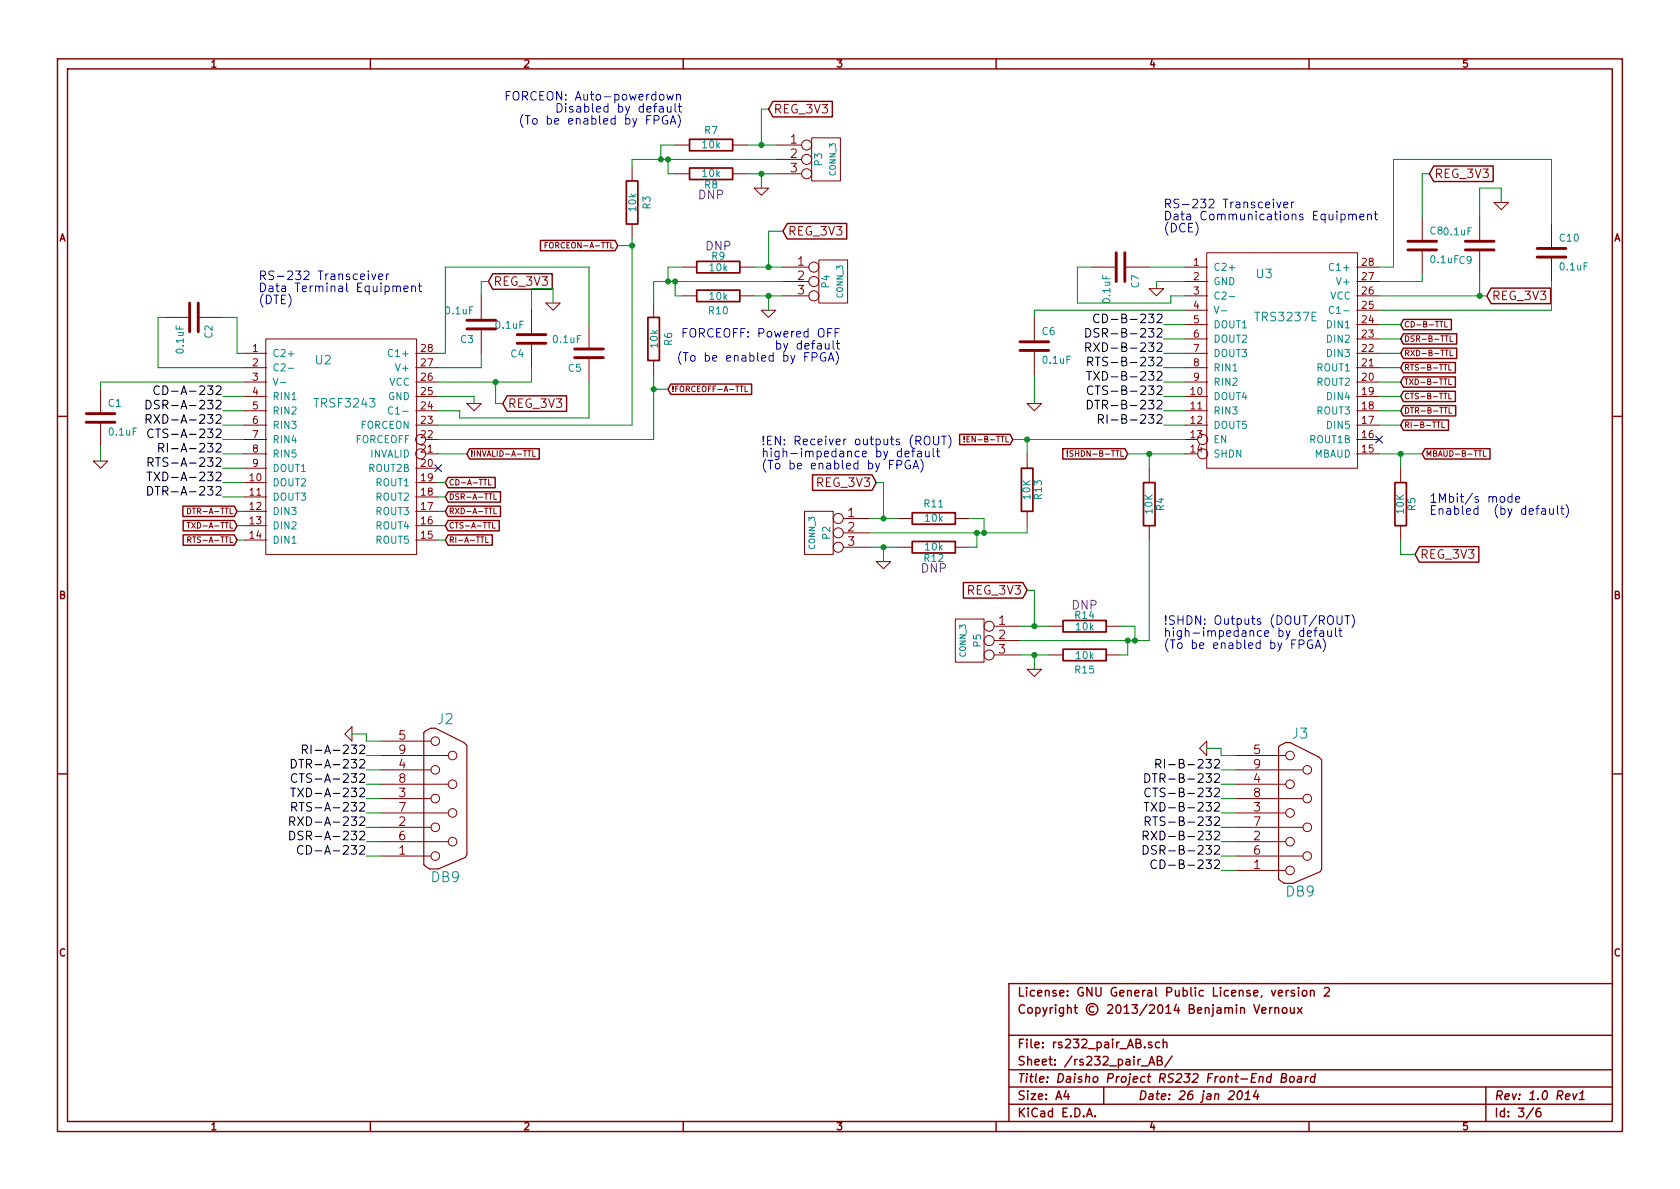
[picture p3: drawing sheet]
EESchema Schematic File Version 2  date 26/01/2014 16:37:13
LIBS:power
LIBS:device
LIBS:transistors
LIBS:conn
LIBS:linear
LIBS:regul
LIBS:74xx
LIBS:cmos4000
LIBS:adc-dac
LIBS:memory
LIBS:xilinx
LIBS:special
LIBS:microcontrollers
LIBS:dsp
LIBS:microchip
LIBS:analog_switches
LIBS:motorola
LIBS:texas
LIBS:intel
LIBS:audio
LIBS:interface
LIBS:digital-audio
LIBS:philips
LIBS:display
LIBS:cypress
LIBS:siliconi
LIBS:opto
LIBS:atmel
LIBS:contrib
LIBS:valves
LIBS:samtec_qsh_090-d
LIBS:hole
LIBS:TRS3237E
LIBS:TRSF3243
LIBS:MUN5212DW1
LIBS:MIC5318
LIBS:rs232_fe-cache
EELAYER 24 0
EELAYER END
$Descr A4 11693 8268
encoding utf-8
Sheet 3 6
Title "Daisho Project RS232 Front-End Board"
Date "26 jan 2014"
Rev "1.0 Rev1"
Comp ""
Comment1 "Copyright © 2013/2014 Benjamin Vernoux"
Comment2 "License: GNU General Public License, version 2"
Comment3 ""
Comment4 ""
$EndDescr
$Comp
L DB9 J2
U 1 1
P 3100 5550
F 0 "J2" H 3100 6100 70  0000 C CNN
F 1 "DB9" H 3100 5000 70  0000 C CNN
F 2 "" H 3100 5550 60  0001 C CNN
F 3 "" H 3100 5550 60  0001 C CNN
F 4 "Sullins" H 3100 5550 60  0001 C CNN "Manufacturer"
F 5 "SDS107-PRW1-M09-SN63-11" H 3100 5550 60  0001 C CNN "Part#"
F 6 "CONN D-SUB PLUG 9POS RA GOLD" H 3100 5550 60  0001 C CNN "Description"
F 7 "http://www.digikey.com/product-detail/en/SDS107-PRW1-M09-SN63-11/S9575-ND/3593571" H 3100 5550 60  0001 C CNN "Field7"
	1    3100 5550
	1    0    0    -1  
$EndComp
Text Label 2550 5950 2    60   ~ 0
CD-A-232
Text Label 2550 5850 2    60   ~ 0
DSR-A-232
Text Label 2550 5750 2    60   ~ 0
RXD-A-232
Text Label 2550 5650 2    60   ~ 0
RTS-A-232
Text Label 2550 5550 2    60   ~ 0
TXD-A-232
Text Label 2550 5450 2    60   ~ 0
CTS-A-232
Text Label 2550 5350 2    60   ~ 0
DTR-A-232
Text Label 2550 5250 2    60   ~ 0
RI-A-232
$Comp
L DB9 J3
U 1 1
P 9050 5650
F 0 "J3" H 9050 6200 70  0000 C CNN
F 1 "DB9" H 9050 5100 70  0000 C CNN
F 2 "" H 9050 5650 60  0001 C CNN
F 3 "" H 9050 5650 60  0001 C CNN
F 4 "Sullins" H 9050 5650 60  0001 C CNN "Manufacturer"
F 5 "SDS107-PRP2-F09-SN13-11" H 9050 5650 60  0001 C CNN "Part#"
F 6 "CONN D-SUB RCPT 9POS RA GOLD" H 9050 5650 60  0001 C CNN "Description"
F 7 "http://www.digikey.com/product-detail/en/SDS107-PRP2-F09-SN13-11/S9620-ND" H 9050 5650 60  0001 C CNN "Field7"
	1    9050 5650
	1    0    0    -1  
$EndComp
Text Label 8500 6050 2    60   ~ 0
CD-B-232
Text Label 8500 5950 2    60   ~ 0
DSR-B-232
Text Label 8500 5850 2    60   ~ 0
RXD-B-232
Text Label 8500 5750 2    60   ~ 0
RTS-B-232
Text Label 8500 5650 2    60   ~ 0
TXD-B-232
Text Label 8500 5550 2    60   ~ 0
CTS-B-232
Text Label 8500 5450 2    60   ~ 0
DTR-B-232
Text Label 8500 5350 2    60   ~ 0
RI-B-232
$Comp
L GND #PWR018
U 1 1
P 2450 5100
F 0 "#PWR018" H 2450 5100 30  0001 C CNN
F 1 "GND" H 2450 5030 30  0001 C CNN
F 2 "" H 2450 5100 60  0001 C CNN
F 3 "" H 2450 5100 60  0001 C CNN
	1    2450 5100
	0    1    1    0   
$EndComp
$Comp
L GND #PWR019
U 1 1
P 8400 5200
F 0 "#PWR019" H 8400 5200 30  0001 C CNN
F 1 "GND" H 8400 5130 30  0001 C CNN
F 2 "" H 8400 5200 60  0001 C CNN
F 3 "" H 8400 5200 60  0001 C CNN
	1    8400 5200
	0    1    1    0   
$EndComp
$Comp
L TRSF3243 U2
U 1 1
P 2350 3150
F 0 "U2" H 2250 3800 60  0000 C CNN
F 1 "TRSF3243" H 2400 3500 60  0000 C CNN
F 2 "" H 2350 3150 60  0000 C CNN
F 3 "http://www.ti.com/lit/ds/symlink/trsf3243.pdf" H 2350 3150 60  0001 C CNN
F 4 "http://www.digikey.com/product-detail/en/TRSF3243CPWR/296-25102-1-ND/2136639" H 2350 3150 60  0001 C CNN "Field7"
	1    2350 3150
	1    0    0    -1  
$EndComp
Text Label 1550 2750 2    60   ~ 0
CD-A-232
Text Label 1550 2850 2    60   ~ 0
DSR-A-232
Text Label 1550 2950 2    60   ~ 0
RXD-A-232
Text Label 1550 3050 2    60   ~ 0
CTS-A-232
Text Label 1550 3150 2    60   ~ 0
RI-A-232
Text Label 8100 2950 2    60   ~ 0
RI-B-232
Text Label 8100 2750 2    60   ~ 0
CTS-B-232
Text Label 8100 2450 2    60   ~ 0
RXD-B-232
Text Label 8100 2350 2    60   ~ 0
DSR-B-232
Text Label 8100 2250 2    60   ~ 0
CD-B-232
Text Label 8100 2550 2    60   ~ 0
RTS-B-232
Text Label 8100 2650 2    60   ~ 0
TXD-B-232
Text Label 8100 2850 2    60   ~ 0
DTR-B-232
Text Label 1550 3450 2    60   ~ 0
DTR-A-232
Text Label 1550 3350 2    60   ~ 0
TXD-A-232
Text Label 1550 3250 2    60   ~ 0
RTS-A-232
Text GLabel 1650 3750 0    39   Input ~ 0
RTS-A-TTL
Text GLabel 1650 3650 0    39   Input ~ 0
TXD-A-TTL
Text GLabel 1650 3550 0    39   Input ~ 0
DTR-A-TTL
Text GLabel 3100 3350 2    39   Input ~ 0
CD-A-TTL
Text GLabel 3100 3450 2    39   Input ~ 0
DSR-A-TTL
Text GLabel 3100 3550 2    39   Input ~ 0
RXD-A-TTL
Text GLabel 3100 3650 2    39   Input ~ 0
CTS-A-TTL
Text GLabel 3100 3750 2    39   Input ~ 0
RI-A-TTL
Text GLabel 9750 2250 2    39   Input ~ 0
CD-B-TTL
Text GLabel 9750 2350 2    39   Input ~ 0
DSR-B-TTL
Text GLabel 9750 2450 2    39   Input ~ 0
RXD-B-TTL
Text GLabel 9750 2750 2    39   Input ~ 0
CTS-B-TTL
Text GLabel 9750 2950 2    39   Input ~ 0
RI-B-TTL
$Comp
L C C5
U 1 1
P 4100 2450
F 0 "C5" H 4150 2550 50  0000 L CNN
F 1 "0.1uF" H 4150 2350 50  0000 L CNN
F 2 "" H 4100 2450 60  0001 C CNN
F 3 "" H 4100 2450 60  0001 C CNN
F 4 "Johanson Dialectrics" H 2550 2850 60  0001 C CNN "Manufacturer"
F 5 "160R14W104KV4T" H 2550 2850 60  0001 C CNN "Part#"
F 6 "CAP CER 0.1UF 16V 10% X7R 0603" H 2550 2850 60  0001 C CNN "Description"
F 7 "http://www.digikey.com/product-detail/en/160R14W104KV4T/709-1153-1-ND/1859485" H 2550 2850 60  0001 C CNN "Field7"
	1    4100 2450
	-1   0    0    1   
$EndComp
$Comp
L C C4
U 1 1
P 3700 2350
F 0 "C4" H 3750 2450 50  0000 L CNN
F 1 "0.1uF" H 3750 2250 50  0000 L CNN
F 2 "" H 3700 2350 60  0001 C CNN
F 3 "" H 3700 2350 60  0001 C CNN
F 4 "Johanson Dialectrics" H 3700 2350 60  0001 C CNN "Manufacturer"
F 5 "160R14W104KV4T" H 3700 2350 60  0001 C CNN "Part#"
F 6 "CAP CER 0.1UF 16V 10% X7R 0603" H 3700 2350 60  0001 C CNN "Description"
F 7 "http://www.digikey.com/product-detail/en/160R14W104KV4T/709-1153-1-ND/1859485" H 3700 2350 60  0001 C CNN "Field7"
	1    3700 2350
	-1   0    0    1   
$EndComp
$Comp
L C C1
U 1 1
P 700 2900
F 0 "C1" H 750 3000 50  0000 L CNN
F 1 "0.1uF" H 750 2800 50  0000 L CNN
F 2 "" H 700 2900 60  0001 C CNN
F 3 "" H 700 2900 60  0001 C CNN
F 4 "Johanson Dialectrics" H 0   3150 60  0001 C CNN "Manufacturer"
F 5 "160R14W104KV4T" H 0   3150 60  0001 C CNN "Part#"
F 6 "CAP CER 0.1UF 16V 10% X7R 0603" H 0   3150 60  0001 C CNN "Description"
F 7 "http://www.digikey.com/product-detail/en/160R14W104KV4T/709-1153-1-ND/1859485" H 0   3150 60  0001 C CNN "Field7"
	1    700  2900
	1    0    0    -1  
$EndComp
$Comp
L C C2
U 1 1
P 1350 2200
F 0 "C2" H 1400 2300 50  0000 L CNN
F 1 "0.1uF" H 1400 2100 50  0000 L CNN
F 2 "" H 1350 2200 60  0001 C CNN
F 3 "" H 1350 2200 60  0001 C CNN
F 4 "Johanson Dialectrics" H 800 2050 60  0001 C CNN "Manufacturer"
F 5 "160R14W104KV4T" H 800 2050 60  0001 C CNN "Part#"
F 6 "CAP CER 0.1UF 16V 10% X7R 0603" H 800 2050 60  0001 C CNN "Description"
F 7 "http://www.digikey.com/product-detail/en/160R14W104KV4T/709-1153-1-ND/1859485" H 800 2050 60  0001 C CNN "Field7"
	1    1350 2200
	0    1    1    0   
$EndComp
$Comp
L C C3
U 1 1
P 3350 2250
F 0 "C3" H 3400 2350 50  0000 L CNN
F 1 "0.1uF" H 3400 2150 50  0000 L CNN
F 2 "" H 3350 2250 60  0001 C CNN
F 3 "" H 3350 2250 60  0001 C CNN
F 4 "Johanson Dialectrics" H 200 2050 60  0001 C CNN "Manufacturer"
F 5 "160R14W104KV4T" H 200 2050 60  0001 C CNN "Part#"
F 6 "CAP CER 0.1UF 16V 10% X7R 0603" H 200 2050 60  0001 C CNN "Description"
F 7 "http://www.digikey.com/product-detail/en/160R14W104KV4T/709-1153-1-ND/1859485" H 200 2050 60  0001 C CNN "Field7"
	1    3350 2250
	-1   0    0    1   
$EndComp
$Comp
L GND #PWR020
U 1 1
P 3850 2100
F 0 "#PWR020" H 3850 2100 30  0001 C CNN
F 1 "GND" H 3850 2030 30  0001 C CNN
F 2 "" H 3850 2100 60  0001 C CNN
F 3 "" H 3850 2100 60  0001 C CNN
	1    3850 2100
	1    0    0    -1  
$EndComp
$Comp
L C C10
U 1 1
P 10800 1750
F 0 "C10" H 10850 1850 50  0000 L CNN
F 1 "0.1uF" H 10850 1650 50  0000 L CNN
F 2 "" H 10800 1750 60  0001 C CNN
F 3 "" H 10800 1750 60  0001 C CNN
F 4 "Johanson Dialectrics" H 3400 1550 60  0001 C CNN "Manufacturer"
F 5 "160R14W104KV4T" H 3400 1550 60  0001 C CNN "Part#"
F 6 "CAP CER 0.1UF 16V 10% X7R 0603" H 3400 1550 60  0001 C CNN "Description"
F 7 "http://www.digikey.com/product-detail/en/160R14W104KV4T/709-1153-1-ND/1859485" H 3400 1550 60  0001 C CNN "Field7"
	1    10800 1750
	1    0    0    -1  
$EndComp
$Comp
L C C7
U 1 1
P 7800 1850
F 0 "C7" H 7850 1950 50  0000 L CNN
F 1 "0.1uF" H 7850 1750 50  0000 L CNN
F 2 "" H 7800 1850 60  0001 C CNN
F 3 "" H 7800 1850 60  0001 C CNN
F 4 "Johanson Dialectrics" H 1700 2150 60  0001 C CNN "Manufacturer"
F 5 "160R14W104KV4T" H 1700 2150 60  0001 C CNN "Part#"
F 6 "CAP CER 0.1UF 16V 10% X7R 0603" H 1700 2150 60  0001 C CNN "Description"
F 7 "http://www.digikey.com/product-detail/en/160R14W104KV4T/709-1153-1-ND/1859485" H 1700 2150 60  0001 C CNN "Field7"
	1    7800 1850
	0    1    1    0   
$EndComp
$Comp
L C C6
U 1 1
P 7200 2400
F 0 "C6" H 7250 2500 50  0000 L CNN
F 1 "0.1uF" H 7250 2300 50  0000 L CNN
F 2 "" H 7200 2400 60  0001 C CNN
F 3 "" H 7200 2400 60  0001 C CNN
F 4 "Johanson Dialectrics" H 650 3000 60  0001 C CNN "Manufacturer"
F 5 "160R14W104KV4T" H 650 3000 60  0001 C CNN "Part#"
F 6 "CAP CER 0.1UF 16V 10% X7R 0603" H 650 3000 60  0001 C CNN "Description"
F 7 "http://www.digikey.com/product-detail/en/160R14W104KV4T/709-1153-1-ND/1859485" H 650 3000 60  0001 C CNN "Field7"
	1    7200 2400
	1    0    0    -1  
$EndComp
$Comp
L C C9
U 1 1
P 10300 1700
F 0 "C9" H 10350 1800 50  0000 L CNN
F 1 "0.1uF" H 10350 1600 50  0000 L CNN
F 2 "" H 10300 1700 60  0001 C CNN
F 3 "" H 10300 1700 60  0001 C CNN
F 4 "Johanson Dialectrics" H 6100 850 60  0001 C CNN "Manufacturer"
F 5 "160R14W104KV4T" H 6100 850 60  0001 C CNN "Part#"
F 6 "CAP CER 0.1UF 16V 10% X7R 0603" H 6100 850 60  0001 C CNN "Description"
F 7 "http://www.digikey.com/product-detail/en/160R14W104KV4T/709-1153-1-ND/1859485" H 6100 850 60  0001 C CNN "Field7"
	1    10300 1700
	-1   0    0    1   
$EndComp
$Comp
L GND #PWR021
U 1 1
P 10450 1400
F 0 "#PWR021" H 10450 1400 30  0001 C CNN
F 1 "GND" H 10450 1330 30  0001 C CNN
F 2 "" H 10450 1400 60  0001 C CNN
F 3 "" H 10450 1400 60  0001 C CNN
	1    10450 1400
	1    0    0    -1  
$EndComp
NoConn ~ 3050 3250
$Comp
L GND #PWR022
U 1 1
P 3300 2800
F 0 "#PWR022" H 3300 2800 30  0001 C CNN
F 1 "GND" H 3300 2730 30  0001 C CNN
F 2 "" H 3300 2800 60  0001 C CNN
F 3 "" H 3300 2800 60  0001 C CNN
	1    3300 2800
	1    0    0    -1  
$EndComp
$Comp
L GND #PWR023
U 1 1
P 700 3200
F 0 "#PWR023" H 700 3200 30  0001 C CNN
F 1 "GND" H 700 3130 30  0001 C CNN
F 2 "" H 700 3200 60  0001 C CNN
F 3 "" H 700 3200 60  0001 C CNN
	1    700  3200
	1    0    0    -1  
$EndComp
Text Notes 4750 700  2    60   ~ 0
FORCEON: Auto-powerdown\nDisabled by default\n(To be enabled by FPGA)
Text Notes 8100 4350 0    60   ~ 0
!SHDN: Outputs (DOUT/ROUT)\nhigh-impedance by default\n(To be enabled by FPGA)
Text Notes 9950 3500 0    60   ~ 0
1Mbit/s mode\nEnabled  (by default)
NoConn ~ 9600 3050
Text GLabel 3250 3150 2    39   Input ~ 0
!INVALID-A-TTL
$Comp
L R R4
U 1 1
P 8000 3500
F 0 "R4" V 8080 3500 50  0000 C CNN
F 1 "10K" V 8000 3500 50  0000 C CNN
F 2 "" H 8000 3500 60  0000 C CNN
F 3 "" H 8000 3500 60  0000 C CNN
	1    8000 3500
	1    0    0    -1  
$EndComp
Text GLabel 7050 3050 0    39   Input ~ 0
!EN-B-TTL
Text GLabel 7850 3150 0    39   Input ~ 0
!SHDN-B-TTL
Text GLabel 4300 1700 0    39   Input ~ 0
FORCEON-A-TTL
Text GLabel 4650 2700 2    39   Input ~ 0
!FORCEOFF-A-TTL
Text GLabel 9900 3150 2    39   Input ~ 0
MBAUD-B-TTL
$Comp
L R R5
U 1 1
P 9750 3500
F 0 "R5" V 9830 3500 50  0000 C CNN
F 1 "10K" V 9750 3500 50  0000 C CNN
F 2 "" H 9750 3500 60  0000 C CNN
F 3 "" H 9750 3500 60  0000 C CNN
	1    9750 3500
	1    0    0    -1  
$EndComp
$Comp
L GND #PWR024
U 1 1
P 7200 2800
F 0 "#PWR024" H 7200 2800 30  0001 C CNN
F 1 "GND" H 7200 2730 30  0001 C CNN
F 2 "" H 7200 2800 60  0001 C CNN
F 3 "" H 7200 2800 60  0001 C CNN
	1    7200 2800
	1    0    0    -1  
$EndComp
$Comp
L C C8
U 1 1
P 9900 1700
F 0 "C8" H 9950 1800 50  0000 L CNN
F 1 "0.1uF" H 9950 1600 50  0000 L CNN
F 2 "" H 9900 1700 60  0001 C CNN
F 3 "" H 9900 1700 60  0001 C CNN
F 4 "Johanson Dialectrics" H 2100 1400 60  0001 C CNN "Manufacturer"
F 5 "160R14W104KV4T" H 2100 1400 60  0001 C CNN "Part#"
F 6 "CAP CER 0.1UF 16V 10% X7R 0603" H 2100 1400 60  0001 C CNN "Description"
F 7 "http://www.digikey.com/product-detail/en/160R14W104KV4T/709-1153-1-ND/1859485" H 2100 1400 60  0001 C CNN "Field7"
	1    9900 1700
	1    0    0    -1  
$EndComp
Text GLabel 3500 2800 2    60   Input ~ 0
REG_3V3
Text GLabel 9950 1200 2    60   Input ~ 0
REG_3V3
Text GLabel 10350 2050 2    60   Input ~ 0
REG_3V3
Text GLabel 3400 1950 2    60   Input ~ 0
REG_3V3
Text GLabel 9850 3850 2    60   Input ~ 0
REG_3V3
Text Notes 5850 2350 2    60   ~ 0
FORCEOFF: Powered OFF\nby default\n(To be enabled by FPGA)
$Comp
L R R7
U 1 1
P 4950 1000
F 0 "R7" V 4850 1000 50  0000 C CNN
F 1 "10k" V 4950 1000 50  0000 C CNN
F 2 "" H 4950 1000 60  0001 C CNN
F 3 "" H 4950 1000 60  0001 C CNN
F 4 "Stackpole" H 4950 1000 60  0001 C CNN "Manufacturer"
F 5 "RMCF0603JT10K0" H 4950 1000 60  0001 C CNN "Part Number"
F 6 "RES 10K OHM 1/10W 5% 0603 SMD" H 4950 1000 60  0001 C CNN "Description"
	1    4950 1000
	0    1    1    0   
$EndComp
$Comp
L GND #PWR025
U 1 1
P 5300 1300
F 0 "#PWR025" H 5300 1300 30  0001 C CNN
F 1 "GND" H 5300 1230 30  0001 C CNN
F 2 "" H 5300 1300 60  0001 C CNN
F 3 "" H 5300 1300 60  0001 C CNN
	1    5300 1300
	1    0    0    -1  
$EndComp
$Comp
L CONN_3 P3
U 1 1
P 5750 1100
F 0 "P3" V 5700 1100 50  0000 C CNN
F 1 "CONN_3" V 5800 1100 40  0000 C CNN
F 2 "" H 5750 1100 60  0001 C CNN
F 3 "" H 5750 1100 60  0001 C CNN
	1    5750 1100
	1    0    0    -1  
$EndComp
$Comp
L R R8
U 1 1
P 4950 1200
F 0 "R8" V 5030 1200 50  0000 C CNN
F 1 "10k" V 4950 1200 50  0000 C CNN
F 2 "" H 4950 1200 60  0001 C CNN
F 3 "" H 4950 1200 60  0001 C CNN
F 4 "Stackpole" H 4950 1200 60  0001 C CNN "Manufacturer"
F 5 "RMCF0603JT10K0" H 4950 1200 60  0001 C CNN "Part Number"
F 6 "RES 10K OHM 1/10W 5% 0603 SMD" H 4950 1200 60  0001 C CNN "Description"
F 7 "DNP" V 5100 1200 60  0000 C CNN "Note"
	1    4950 1200
	0    -1   1    0   
$EndComp
Text GLabel 5350 750  2    60   Input ~ 0
REG_3V3
Wire Wire Line
	2550 5250 2650 5250
Wire Wire Line
	2550 5350 2650 5350
Wire Wire Line
	2550 5450 2650 5450
Wire Wire Line
	2550 5550 2650 5550
Wire Wire Line
	2550 5650 2650 5650
Wire Wire Line
	2550 5750 2650 5750
Wire Wire Line
	2550 5850 2650 5850
Wire Wire Line
	2550 5950 2650 5950
Wire Wire Line
	8500 5350 8600 5350
Wire Wire Line
	8500 5450 8600 5450
Wire Wire Line
	8500 5550 8600 5550
Wire Wire Line
	8500 5650 8600 5650
Wire Wire Line
	8500 5750 8600 5750
Wire Wire Line
	8500 5850 8600 5850
Wire Wire Line
	8500 5950 8600 5950
Wire Wire Line
	8500 6050 8600 6050
Wire Wire Line
	8400 5200 8500 5200
Wire Wire Line
	8500 5200 8500 5250
Wire Wire Line
	8500 5250 8600 5250
Wire Wire Line
	2450 5100 2550 5100
Wire Wire Line
	2550 5100 2550 5150
Wire Wire Line
	2550 5150 2650 5150
Wire Wire Line
	1700 3250 1550 3250
Wire Wire Line
	1700 3350 1550 3350
Wire Wire Line
	1700 3450 1550 3450
Wire Wire Line
	1700 2750 1550 2750
Wire Wire Line
	1700 2850 1550 2850
Wire Wire Line
	1700 2950 1550 2950
Wire Wire Line
	1700 3050 1550 3050
Wire Wire Line
	1700 3150 1550 3150
Wire Wire Line
	8250 2250 8100 2250
Wire Wire Line
	8250 2350 8100 2350
Wire Wire Line
	8250 2450 8100 2450
Wire Wire Line
	8250 2750 8100 2750
Wire Wire Line
	8250 2950 8100 2950
Wire Wire Line
	8250 2550 8100 2550
Wire Wire Line
	8250 2650 8100 2650
Wire Wire Line
	8250 2850 8100 2850
Wire Wire Line
	3050 3750 3100 3750
Wire Wire Line
	3100 3650 3050 3650
Wire Wire Line
	3050 3550 3100 3550
Wire Wire Line
	3100 3450 3050 3450
Wire Wire Line
	3100 3350 3050 3350
Wire Wire Line
	1700 3550 1650 3550
Wire Wire Line
	1650 3650 1700 3650
Wire Wire Line
	1700 3750 1650 3750
Wire Wire Line
	9600 2950 9750 2950
Wire Wire Line
	9750 2750 9600 2750
Wire Wire Line
	9600 2450 9750 2450
Wire Wire Line
	9750 2350 9600 2350
Wire Wire Line
	9600 2250 9750 2250
Wire Wire Line
	3050 2750 3300 2750
Wire Wire Line
	3300 2750 3300 2800
Wire Wire Line
	3050 2850 3200 2850
Wire Wire Line
	3200 2850 3200 2900
Wire Wire Line
	3200 2900 4100 2900
Wire Wire Line
	4100 2900 4100 2650
Wire Wire Line
	4100 2250 4100 1850
Wire Wire Line
	4100 1850 3100 1850
Wire Wire Line
	3100 1850 3100 2450
Wire Wire Line
	3100 2450 3050 2450
Wire Wire Line
	700  3100 700  3200
Wire Wire Line
	1550 2200 1650 2200
Wire Wire Line
	1650 2200 1650 2450
Wire Wire Line
	1650 2450 1700 2450
Wire Wire Line
	1700 2550 1100 2550
Wire Wire Line
	1100 2550 1100 2200
Wire Wire Line
	1100 2200 1150 2200
Wire Wire Line
	3050 3150 3250 3150
Wire Wire Line
	8000 3150 8000 3250
Connection ~ 8000 3150
Wire Wire Line
	7050 3050 8250 3050
Wire Wire Line
	7850 3150 8250 3150
Wire Wire Line
	9600 3150 9900 3150
Wire Wire Line
	9750 3150 9750 3250
Connection ~ 9750 3150
Wire Wire Line
	3050 2550 3350 2550
Wire Wire Line
	3350 2550 3350 2450
Wire Wire Line
	3050 2650 3700 2650
Connection ~ 3450 2650
Wire Wire Line
	8250 1950 8050 1950
Wire Wire Line
	8050 1950 8050 2000
Wire Wire Line
	8250 1850 8000 1850
Wire Wire Line
	8250 2050 8150 2050
Wire Wire Line
	8150 2050 8150 2100
Wire Wire Line
	8150 2100 7500 2100
Wire Wire Line
	7500 2100 7500 1850
Wire Wire Line
	7500 1850 7600 1850
Wire Wire Line
	1700 2650 700  2650
Wire Wire Line
	700  2650 700  2700
Wire Wire Line
	8250 2150 7200 2150
Wire Wire Line
	7200 2150 7200 2200
Wire Wire Line
	9600 2050 10350 2050
Connection ~ 10300 2050
Wire Wire Line
	9600 1950 9900 1950
Wire Wire Line
	9900 1950 9900 1900
Wire Wire Line
	3450 2800 3500 2800
Wire Wire Line
	3450 2650 3450 2800
Wire Wire Line
	9600 2150 10800 2150
Wire Wire Line
	10800 2150 10800 1950
Wire Wire Line
	9600 1850 9700 1850
Wire Wire Line
	9700 1850 9700 1100
Wire Wire Line
	9700 1100 10800 1100
Wire Wire Line
	10800 1100 10800 1550
Wire Wire Line
	10300 2050 10300 1900
Wire Wire Line
	10300 1500 10300 1300
Wire Wire Line
	10300 1300 10450 1300
Wire Wire Line
	10450 1300 10450 1400
Wire Wire Line
	3350 2050 3350 1950
Wire Wire Line
	3350 1950 3400 1950
Wire Wire Line
	3700 2150 3700 2000
Wire Wire Line
	3700 2000 3850 2000
Wire Wire Line
	3850 2000 3850 2100
Wire Wire Line
	7200 2600 7200 2800
Wire Wire Line
	9750 3750 9750 3850
Wire Wire Line
	9750 3850 9850 3850
Connection ~ 5300 1000
Wire Wire Line
	5200 1000 5400 1000
Connection ~ 4600 1100
Wire Wire Line
	4650 1100 4650 1200
Wire Wire Line
	4650 1200 4700 1200
Wire Wire Line
	5300 1300 5300 1200
Connection ~ 5300 1200
Wire Wire Line
	5200 1200 5400 1200
Wire Wire Line
	4600 1100 4600 1000
Wire Wire Line
	4600 1000 4700 1000
Connection ~ 4650 1100
Wire Wire Line
	4400 2950 3050 2950
$Comp
L R R10
U 1 1
P 5000 2050
F 0 "R10" V 4900 2050 50  0000 C CNN
F 1 "10k" V 5000 2050 50  0000 C CNN
F 2 "" H 5000 2050 60  0001 C CNN
F 3 "" H 5000 2050 60  0001 C CNN
F 4 "Stackpole" H 5000 2050 60  0001 C CNN "Manufacturer"
F 5 "RMCF0603JT10K0" H 5000 2050 60  0001 C CNN "Part Number"
F 6 "RES 10K OHM 1/10W 5% 0603 SMD" H 5000 2050 60  0001 C CNN "Description"
	1    5000 2050
	0    -1   -1   0   
$EndComp
$Comp
L GND #PWR026
U 1 1
P 5350 2150
F 0 "#PWR026" H 5350 2150 30  0001 C CNN
F 1 "GND" H 5350 2080 30  0001 C CNN
F 2 "" H 5350 2150 60  0001 C CNN
F 3 "" H 5350 2150 60  0001 C CNN
	1    5350 2150
	1    0    0    -1  
$EndComp
$Comp
L CONN_3 P4
U 1 1
P 5800 1950
F 0 "P4" V 5750 1950 50  0000 C CNN
F 1 "CONN_3" V 5850 1950 40  0000 C CNN
F 2 "" H 5800 1950 60  0001 C CNN
F 3 "" H 5800 1950 60  0001 C CNN
	1    5800 1950
	1    0    0    -1  
$EndComp
$Comp
L R R9
U 1 1
P 5000 1850
F 0 "R9" V 5080 1850 50  0000 C CNN
F 1 "10k" V 5000 1850 50  0000 C CNN
F 2 "" H 5000 1850 60  0001 C CNN
F 3 "" H 5000 1850 60  0001 C CNN
F 4 "Stackpole" H 5000 1850 60  0001 C CNN "Manufacturer"
F 5 "RMCF0603JT10K0" H 5000 1850 60  0001 C CNN "Part Number"
F 6 "RES 10K OHM 1/10W 5% 0603 SMD" H 5000 1850 60  0001 C CNN "Description"
F 7 "DNP" V 5150 1850 60  0000 C CNN "Note"
	1    5000 1850
	0    1    -1   0   
$EndComp
Text GLabel 5450 1600 2    60   Input ~ 0
REG_3V3
Connection ~ 5350 1850
Wire Wire Line
	5250 1850 5450 1850
Connection ~ 4650 1950
Wire Wire Line
	4700 1950 4700 2050
Wire Wire Line
	4700 2050 4750 2050
Wire Wire Line
	5350 2150 5350 2050
Connection ~ 5350 2050
Wire Wire Line
	5250 2050 5450 2050
Wire Wire Line
	4650 1950 4650 1850
Wire Wire Line
	4650 1850 4750 1850
Connection ~ 4700 1950
$Comp
L R R3
U 1 1
P 4400 1400
F 0 "R3" V 4300 1400 50  0000 C CNN
F 1 "10k" V 4400 1400 50  0000 C CNN
F 2 "" H 4400 1400 60  0001 C CNN
F 3 "" H 4400 1400 60  0001 C CNN
F 4 "Stackpole" H 4400 1400 60  0001 C CNN "Manufacturer"
F 5 "RMCF0603JT10K0" H 4400 1400 60  0001 C CNN "Part Number"
F 6 "RES 10K OHM 1/10W 5% 0603 SMD" H 4400 1400 60  0001 C CNN "Description"
	1    4400 1400
	-1   0    0    1   
$EndComp
Wire Wire Line
	4400 1650 4400 2950
Wire Wire Line
	4300 1700 4400 1700
Connection ~ 4400 1700
Wire Wire Line
	4400 1100 5400 1100
Wire Wire Line
	4400 1100 4400 1150
$Comp
L R R6
U 1 1
P 4550 2350
F 0 "R6" V 4450 2350 50  0000 C CNN
F 1 "10k" V 4550 2350 50  0000 C CNN
F 2 "" H 4550 2350 60  0001 C CNN
F 3 "" H 4550 2350 60  0001 C CNN
F 4 "Stackpole" H 4550 2350 60  0001 C CNN "Manufacturer"
F 5 "RMCF0603JT10K0" H 4550 2350 60  0001 C CNN "Part Number"
F 6 "RES 10K OHM 1/10W 5% 0603 SMD" H 4550 2350 60  0001 C CNN "Description"
	1    4550 2350
	-1   0    0    1   
$EndComp
Wire Wire Line
	4550 1950 5450 1950
Wire Wire Line
	4550 2100 4550 1950
Wire Wire Line
	4550 3050 3050 3050
Wire Wire Line
	4550 2600 4550 3050
Wire Wire Line
	4550 2700 4650 2700
Connection ~ 4550 2700
Wire Wire Line
	5300 1000 5300 750 
Wire Wire Line
	5300 750  5350 750 
Wire Wire Line
	5350 1850 5350 1600
Wire Wire Line
	5350 1600 5450 1600
Text Notes 5300 3100 0    60   ~ 0
!EN: Receiver outputs (ROUT)\nhigh-impedance by default\n(To be enabled by FPGA)
$Comp
L R R11
U 1 1
P 6500 3600
F 0 "R11" V 6400 3600 50  0000 C CNN
F 1 "10k" V 6500 3600 50  0000 C CNN
F 2 "" H 6500 3600 60  0001 C CNN
F 3 "" H 6500 3600 60  0001 C CNN
F 4 "Stackpole" H 6500 3600 60  0001 C CNN "Manufacturer"
F 5 "RMCF0603JT10K0" H 6500 3600 60  0001 C CNN "Part Number"
F 6 "RES 10K OHM 1/10W 5% 0603 SMD" H 6500 3600 60  0001 C CNN "Description"
	1    6500 3600
	0    -1   1    0   
$EndComp
$Comp
L GND #PWR027
U 1 1
P 6150 3900
F 0 "#PWR027" H 6150 3900 30  0001 C CNN
F 1 "GND" H 6150 3830 30  0001 C CNN
F 2 "" H 6150 3900 60  0001 C CNN
F 3 "" H 6150 3900 60  0001 C CNN
	1    6150 3900
	-1   0    0    -1  
$EndComp
$Comp
L CONN_3 P2
U 1 1
P 5700 3700
F 0 "P2" V 5650 3700 50  0000 C CNN
F 1 "CONN_3" V 5750 3700 40  0000 C CNN
F 2 "" H 5700 3700 60  0001 C CNN
F 3 "" H 5700 3700 60  0001 C CNN
	1    5700 3700
	-1   0    0    -1  
$EndComp
$Comp
L R R12
U 1 1
P 6500 3800
F 0 "R12" V 6580 3800 50  0000 C CNN
F 1 "10k" V 6500 3800 50  0000 C CNN
F 2 "" H 6500 3800 60  0001 C CNN
F 3 "" H 6500 3800 60  0001 C CNN
F 4 "Stackpole" H 6500 3800 60  0001 C CNN "Manufacturer"
F 5 "RMCF0603JT10K0" H 6500 3800 60  0001 C CNN "Part Number"
F 6 "RES 10K OHM 1/10W 5% 0603 SMD" H 6500 3800 60  0001 C CNN "Description"
F 7 "DNP" V 6650 3800 60  0000 C CNN "Note"
	1    6500 3800
	0    1    1    0   
$EndComp
Text GLabel 6100 3350 0    60   Input ~ 0
REG_3V3
Connection ~ 6150 3600
Wire Wire Line
	6050 3600 6250 3600
Connection ~ 6850 3700
Wire Wire Line
	6800 3700 6800 3800
Wire Wire Line
	6800 3800 6750 3800
Wire Wire Line
	6150 3900 6150 3800
Connection ~ 6150 3800
Wire Wire Line
	6050 3800 6250 3800
Wire Wire Line
	6850 3700 6850 3600
Wire Wire Line
	6850 3600 6750 3600
Connection ~ 6800 3700
Wire Wire Line
	6050 3700 7150 3700
Wire Wire Line
	6150 3600 6150 3350
Wire Wire Line
	6150 3350 6100 3350
$Comp
L R R13
U 1 1
P 7150 3400
F 0 "R13" V 7230 3400 50  0000 C CNN
F 1 "10K" V 7150 3400 50  0000 C CNN
F 2 "" H 7150 3400 60  0000 C CNN
F 3 "" H 7150 3400 60  0000 C CNN
	1    7150 3400
	1    0    0    -1  
$EndComp
Wire Wire Line
	7150 3150 7150 3050
Connection ~ 7150 3050
Wire Wire Line
	7150 3700 7150 3650
$Comp
L R R15
U 1 1
P 7550 4550
F 0 "R15" V 7450 4550 50  0000 C CNN
F 1 "10k" V 7550 4550 50  0000 C CNN
F 2 "" H 7550 4550 60  0001 C CNN
F 3 "" H 7550 4550 60  0001 C CNN
F 4 "Stackpole" H 7550 4550 60  0001 C CNN "Manufacturer"
F 5 "RMCF0603JT10K0" H 7550 4550 60  0001 C CNN "Part Number"
F 6 "RES 10K OHM 1/10W 5% 0603 SMD" H 7550 4550 60  0001 C CNN "Description"
	1    7550 4550
	0    1    -1   0   
$EndComp
$Comp
L GND #PWR028
U 1 1
P 7200 4650
F 0 "#PWR028" H 7200 4650 30  0001 C CNN
F 1 "GND" H 7200 4580 30  0001 C CNN
F 2 "" H 7200 4650 60  0001 C CNN
F 3 "" H 7200 4650 60  0001 C CNN
	1    7200 4650
	-1   0    0    -1  
$EndComp
$Comp
L CONN_3 P5
U 1 1
P 6750 4450
F 0 "P5" V 6700 4450 50  0000 C CNN
F 1 "CONN_3" V 6800 4450 40  0000 C CNN
F 2 "" H 6750 4450 60  0001 C CNN
F 3 "" H 6750 4450 60  0001 C CNN
	1    6750 4450
	-1   0    0    -1  
$EndComp
$Comp
L R R14
U 1 1
P 7550 4350
F 0 "R14" V 7630 4350 50  0000 C CNN
F 1 "10k" V 7550 4350 50  0000 C CNN
F 2 "" H 7550 4350 60  0001 C CNN
F 3 "" H 7550 4350 60  0001 C CNN
F 4 "Stackpole" H 7550 4350 60  0001 C CNN "Manufacturer"
F 5 "RMCF0603JT10K0" H 7550 4350 60  0001 C CNN "Part Number"
F 6 "RES 10K OHM 1/10W 5% 0603 SMD" H 7550 4350 60  0001 C CNN "Description"
F 7 "DNP" V 7700 4350 60  0000 C CNN "Note"
	1    7550 4350
	0    -1   -1   0   
$EndComp
Text GLabel 7150 4100 0    60   Input ~ 0
REG_3V3
Connection ~ 7200 4350
Wire Wire Line
	7100 4350 7300 4350
Connection ~ 7900 4450
Wire Wire Line
	7850 4450 7850 4550
Wire Wire Line
	7850 4550 7800 4550
Wire Wire Line
	7200 4650 7200 4550
Connection ~ 7200 4550
Wire Wire Line
	7100 4550 7300 4550
Wire Wire Line
	7900 4450 7900 4350
Wire Wire Line
	7900 4350 7800 4350
Connection ~ 7850 4450
Wire Wire Line
	7200 4350 7200 4100
Wire Wire Line
	7200 4100 7150 4100
Wire Wire Line
	8000 4450 8000 3750
Text Notes 8100 1450 0    60   ~ 0
RS-232 Transceiver\nData Communications Equipment\n(DCE)
Text Notes 1800 1950 0    60   ~ 0
RS-232 Transceiver\nData Terminal Equipment\n(DTE)
Wire Wire Line
	7100 4450 8000 4450
$Comp
L TRS3237E U3
U 1 1
P 8900 2550
F 0 "U3" H 8800 3200 60  0000 C CNN
F 1 "TRS3237E" H 8950 2900 60  0000 C CNN
F 2 "" H 8900 2550 60  0000 C CNN
F 3 "" H 8900 2550 60  0000 C CNN
	1    8900 2550
	1    0    0    -1  
$EndComp
Text GLabel 9750 2850 2    39   Input ~ 0
DTR-B-TTL
Wire Wire Line
	9750 2850 9600 2850
$Comp
L GND #PWR029
U 1 1
P 8050 2000
F 0 "#PWR029" H 8050 2000 30  0001 C CNN
F 1 "GND" H 8050 1930 30  0001 C CNN
F 2 "" H 8050 2000 60  0001 C CNN
F 3 "" H 8050 2000 60  0001 C CNN
	1    8050 2000
	1    0    0    -1  
$EndComp
Text GLabel 9750 2550 2    39   Input ~ 0
RTS-B-TTL
Text GLabel 9750 2650 2    39   Input ~ 0
TXD-B-TTL
Wire Wire Line
	9600 2550 9750 2550
Wire Wire Line
	9750 2650 9600 2650
Wire Wire Line
	3700 2650 3700 2550
Wire Wire Line
	9950 1200 9900 1200
Wire Wire Line
	9900 1200 9900 1500
$EndSCHEMATC
